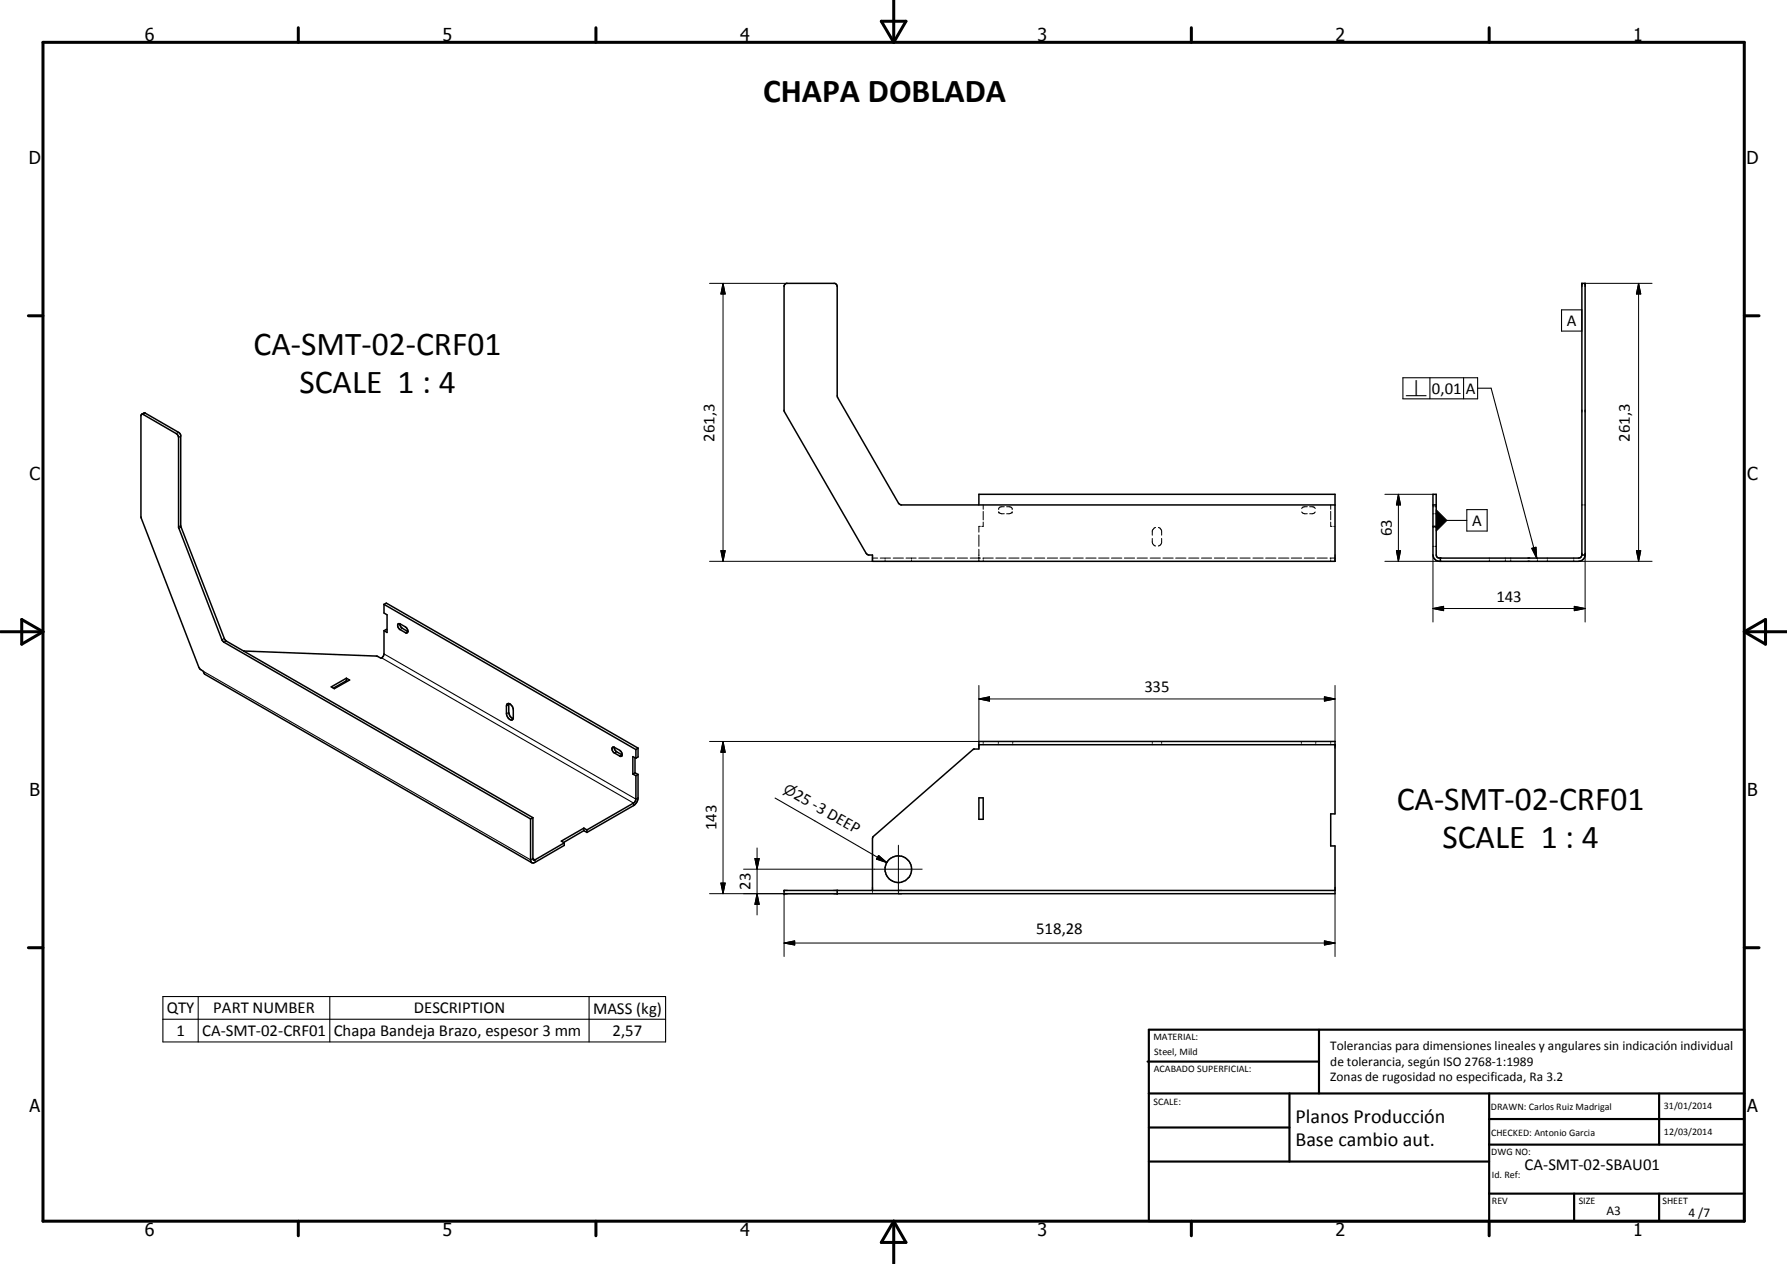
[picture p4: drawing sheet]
<svg xmlns="http://www.w3.org/2000/svg" width="420mm" height="297mm" viewBox="0 0 420 297" stroke-linecap="round" stroke-linejoin="round" font-family="sans-serif">
<g fill="none" stroke="#000" stroke-width=".35">
<path d="M33.3 97.4l.8-.4 7.9 4.6 .4 .6 .1 21.5 10.4 26.7 72.4 41.8M33.3 97.4h.4l7.7 4.5 .5 .5 .1 21.6 10.3 26.5 .4 .4 72 41.5M33.3 97.4l-.2 .3v23.8l13.7 35.3 .3 .5a1.53 1.53 0 0 1 1.1 1.2l76.8 44.2M230.2 118.7v-2.5h83.7v15.7h-108.8v-1.5h-1l-.4-.4-19.3-33.4v-29.5l.3-.4 11.6-.1 .5 .4 .1 26.4 14.4 24.9 .4 .3 102.2 .1M336.9 118.7h.8M336.9 123.7h.8M338.7 131.1v.8M371.9 130.4v-63.8h.8v63.8M371.9 130.4h.8M371.9 130.4l-.2 .5-.5 .2h-32.8a.72 .72 0 0 1-.7-.7v-14.2h-.8l.1 14.5a1.49 1.49 0 0 0 1.4 1.2h33.1a1.49 1.49 0 0 0 1.2-1.5M81.4 160l-3 1.7M81.4 160l.2 .1"/>
<path d="M81.4 159.4v.6M90.3 148.2v5.5l-.2 .5-.5 .5-1.1-.5-31.2-1.2M90.3 142v2.1l.7 .4v4.1l-.7-.4M90.3 142l59.2 34.1M90.3 142l.5-.3 59.2 34.1M91 148l-.2-.1-.5 .3M93.5 146.7l.6-.1 1.2 .7a.88 .88 0 0 1 .3 1.5l-1.7-.9-.4-.6zM94 146.6l.5 1 1.4 .8M77.9 161.4l3.5-2 .8 .4-3.6 2zM119.2 165.5a1 1 0 0 1 1.4 .9l.1 2.4-.3 .4-.9-.4a3.2 3.2 0 0 1-.4-2.9zM119.7 165.4l-.1 2a1.64 1.64 0 0 0 1 1.5M144 175.7l.3-.1 1.4 .7a1.03 1.03 0 0 1 .4 1.4l-.3 .1-1.5-.9a1.11 1.11 0 0 1-.3-1.2z"/>
<path d="M144.4 175.6v.3l.5 .7 1.4 .8M149.3 178.1v3.5M149.5 178.2l-.7-.4v4.1M149.5 176.1v2.1M150 175.8v2.1l-.5 .3M150 175.8l-.5 .3M230.2 175h83.7M124.7 192.4v9.7l.3 .6M125.3 192.2v9.7l.1 .2h.4l6.9-4M125.3 192.2l-.6 .2M132.7 198.1v.6l-6.9 3.9-.4 .2-.4-.1M137.3 194.6l-5.3 3.1 .7 .4"/>
<path d="M137.3 194.6l.7 .4M137.3 195.2l.7 .4M137.3 195.2l-4.8 2.8M137.3 194.6v.6M138 195v.6M148.8 181.9l.7 .4M149.3 181.6l-.5 .3M149.3 181.6l.7 .4M149.5 182.3v5.5l-.2 .7-11.3 6.5M150 182v5.7l-.6 1.3-11.4 6.6M150 182l-.5 .3M230.2 187.5h1v5h-1z"/>
<path d="M196.8 209.3v.7M205.1 209.3v-12.3l.2-.4 23.5-20.5 1.4-.1v-1.8h83.7v17.1h-1v7.5h1v11.2h-129.5v-.7h129.5"/>
<circle cx="211.2" cy="204.2" r="3.1"/>
</g>
<g fill="none" stroke="#000" stroke-width=".24">
<path d="M166.8 66.6h18.3M170 66.6l.5 2.5h-1zM170 66.6v65.3M372.7 66.6h15.7M385.3 66.6l.5 2.5h-1zM385.3 66.6v65.3M231.2 118.7v1M234.8 119.5h.1M236.1 119.1l-1 .1-.3 .3M236.7 119.1l1 .1 .3 .3M238 119.5h.1M307.4 119.1l-1 .1-.3 .3"/>
<path d="M307.9 119.1l1 .1 .3 .3M312.9 118.7v1M325.6 116.2h11.3M328.8 116.2l.5 2.5h-1zM328.8 116.2v15.7M336.9 119.1h.3M337.4 119.1h.3M371.9 118.7h.3M372.4 118.7h.3M166.8 131.9h38.3M169.5 129.4h1l-.5 2.5zM205.1 131.1h1.3"/>
<path d="M207 131.1h2.4M208.1 131.1v.3M208.1 131.7v.2M210 131.1h2.4M213 131.1h2.4M214.3 131.1v.3M214.3 131.7v.2M216 131.1h2.5M219 131.1h2.5M222.1 131.1h2.4M225.1 131.1h2.4M228.1 131.1h2.4"/>
<path d="M230.2 125.7v2.7M230.2 129.1v1.5M230.2 130.9v.5M230.2 131.7v.2M230.5 123.7h-.3v1.4M231.1 131.1h2.4M231.2 120.2v2M231.2 122.7v1h-.4M231.2 131.1v.3M231.2 131.7v.2M234.1 131.1h2.4M234.8 120.3h.1"/>
<path d="M234.8 120.3l.5 .4h.8M237.2 131.1h2.4M238 120.3h.1M238 120.3l-.5 .4h-.8M240.2 131.1h2.4M243.2 131.1h2.4M246.2 131.1h2.5M249.2 131.1h2.5M252.3 131.1h2.4M255.3 131.1h2.4M258.3 131.1h2.5M261.3 131.1h2.5"/>
<path d="M264.4 131.1h2.4M267.4 131.1h2.4M270.4 131.1h2.4M270.9 126.5l.1 1.3 .7 .5M271.7 124l-.7 .5-.1 1.3M272.4 124l.3 .1 .3 .4 .1 1.3M273.1 126.5l-.1 1.3-.6 .5M273.4 131.1h2.4M276.4 131.1h2.4M279.5 131.1h2.4M282.5 131.1h2.4M285.5 131.1h2.4"/>
<path d="M288.5 131.1h2.4M291.5 131.1h2.5M294.6 131.1h2.4M297.6 131.1h2.4M300.6 131.1h2.5M303.6 131.1h2.5M306.1 120.3l.5 .4h.8M306.7 131.1h2.4M309.2 120.3l-.4 .4h-.9M309.7 131.1h2.4M312.7 131.1h1.2M312.9 120.2v2"/>
<path d="M312.9 122.7v1h.3M312.9 131.1v.3M312.9 131.7v.2M313.6 123.7h.3M325.6 131.9h13.2M328.3 129.4h1l-.5 2.5zM336.9 120.7h.3M336.9 128.4h.3M336.9 123.9h.3M336.9 130.4v15.8M337.4 120.7h.3M337.4 128.4h.3"/>
<path d="M337.4 123.9h.3M350.2 131.1v.3M350.2 131.7v.2M353.9 131.1v.3M353.9 131.7v.2M355.2 131.1v.3M355.2 131.7v.2M361.5 131.1v.3M361.5 131.7v.2M363.8 131.1v.3M363.8 131.7v.2M370 131.1v.3"/>
<path d="M370 131.7v.2M371.2 131.9h17.2M372.7 130v16.2M384.8 129.4h1l-.5 2.5zM336.9 143l2.5-.5v1zM336.9 143h35.8M370.2 142.5l2.5 .5-2.5 .5zM170 174.2l.5 2.6h-1zM170 174.2v35.8M230.2 164.3l2.5-.6v1.1zM230.2 161.1v13.1h-63.4M230.2 164.3h83.7"/>
<path d="M231.2 174.2v.3M231.2 174.8v.2M234.7 174.2v.3M234.7 174.8v.2M238.1 174.2v.3M238.1 174.8v.2M270.9 174.2v.3M270.9 174.8v.2M273.1 174.2v.3M273.1 174.8v.2M306 174.2v.3M306 174.8v.2"/>
<path d="M309.4 174.2v.3M309.4 174.8v.2M311.4 163.7l2.5 .6-2.5 .5zM312.9 174.2v.3M312.9 174.8v.2M313.9 161.1v13.1M178 199.3v15.7M211.2 198.6v11.3M166.8 210h30.1M169.5 207.5h1l-.5 2.5zM174.8 204.3h42M177.5 201.8h1l-.5 2.5z"/>
<path d="M178 210l.5 2.5h-1zM184.4 210v14.8M205.1 209.3v.2M205.1 209.8v.2M313.9 210v14.8M184.4 221.6l2.4-.5v1zM184.4 221.6h129.5M311.4 221.1l2.5 .5-2.5 .5z"/>
</g>
<g fill="#000">
<circle cx="371.9" cy="66.6" r=".18"/>
<circle cx="372.7" cy="66.6" r=".18"/>
<circle cx="184.4" cy="209.3" r=".18"/>
<circle cx="184.4" cy="210" r=".18"/>
</g>
<g fill="none" stroke="#000" stroke-width=".25">
<path d="M367.1 72.8h4.8v5h-4.8zM34.2 97.1l-.5 .3M329.8 88.8h17.6v4.9h-17.6zM336.2 88.8v4.9M344.1 88.8v4.9M347.4 91.2h3.2l10.7 39.9M42 101.6l-.6 .3M42.5 102.5l-.5 .3M337.7 119.8l2.5 2.5-2.5 2.5zM344.9 119.8h4.8v5h-4.8zM42.5 123.5l-.5 .3M42.6 123.9l-.5 .3"/>
<path d="M340.2 122.3h4.7M360.2 128.9l.9-.3 .2 2.5zM47.8 157.8l76.9 44.3 .6-.4 .5 .4v.5M52.7 150l-.5 .4M53.2 150.6l-.5 .3M89.7 154.6l59.3 34.1v.6M90.3 153.7l59.2 34.1 .5-.3M94.6 147.7l-.5 .3M95.8 148.4l-.5 .3M119.6 167.4l-.5 .3M119.6 165.6l-.5 .3M145 176.7l-.5 .3"/>
<path d="M146.2 177.4l-.5 .3M182.2 187.5l26.3 15.2M206.6 201l1.9 1.7-2.4-.8zM38.3 234.2h118.2v10.7h-118.2zM38.3 239.5h118.2M46.6 234.2v10.7M77.5 234.2v10.7M138.5 234.2v10.7"/>
</g>
<g fill="none" stroke="#000" stroke-width=".71">
<path d="M10.1 9.9h400v277.1h-400zM70.1 6.5v3.4M140.1 6.5v3.4M207.2 5h5.8l-2.9 4.9zM210.1 0v9.9M280.1 6.5v3.4M350.1 6.5v3.4M6.7 74.2h3.4M410.1 74.2h3.5M.1 148.5h10M5.1 145.6l5 2.9-5 2.9zM410.1 148.5h10"/>
<path d="M410.1 148.5l5-2.9v5.8zM6.7 222.7h3.4M410.1 222.7h3.5M70.1 287v3.4M140.1 287v3.4M210.1 287v10M210.1 287l2.9 5h-5.8zM280.1 287v3.4M350.1 287v3.4"/>
</g>
<g fill="none" stroke="#000" stroke-width=".51">
<path d="M269.8 249.5h40.3M270.1 242h140v45h-140zM270.1 257h140M303.2 257v16M310.1 242v15M350.1 257v30M390.1 257v12M270.1 265h33.1M270.1 273h80M350.1 269h60M350.1 263h60M350.1 280.5h60"/>
<path d="M370.1 280.5v6.5M390.1 280.5v6.5"/>
</g>
<g fill="#000">
<path d="M170 66.6l.5 2.5h-1zM385.3 66.6l.5 2.5h-1zM328.8 116.2l.5 2.5h-1zM169.5 129.4h1l-.5 2.5zM328.3 129.4h1l-.5 2.5zM337.7 119.8l2.5 2.5-2.5 2.5zM360.2 128.9l.9-.3 .2 2.5zM384.8 129.4h1l-.5 2.5zM336.9 143l2.5-.5v1zM370.2 142.5l2.5 .5-2.5 .5zM170 174.2l.5 2.6h-1zM230.2 164.3l2.5-.6v1.1z"/>
<path d="M311.4 163.7l2.5 .6-2.5 .5zM169.5 207.5h1l-.5 2.5zM177.5 201.8h1l-.5 2.5zM178 210l.5 2.5h-1zM206.6 201l1.9 1.7-2.4-.8zM184.4 221.6l2.4-.5v1zM311.4 221.1l2.5 .5-2.5 .5z"/>
</g>
<g font-size="7.9">
<text x="179.4" y="24">CHAPA DOBLADA</text>
<text x="59.6" y="83.5">CA-SMT-02-CRF01</text>
<text x="70.4" y="92.5">SCALE 1 : 4</text>
<text x="328.4" y="190.4">CA-SMT-02-CRF01</text>
<text x="339.2" y="199.3">SCALE 1 : 4</text>
</g>
<g font-size="4.7">
<text x="304.6" y="263.9">Planos Producción</text>
<text x="304.6" y="269.3">Base cambio aut.</text>
</g>
<g font-size="4.2">
<text x="34" y="9.6">6</text>
<text x="104" y="9.6">5</text>
<text x="174" y="9.6">4</text>
<text x="244" y="9.6">3</text>
<text x="314" y="9.6">2</text>
<text x="384" y="9.6">1</text>
<text x="6.8" y="38.7">D</text>
<text x="410.6" y="38.7">D</text>
<text x="7" y="112.9">C</text>
<text x="410.8" y="112.9">C</text>
<text x="7" y="187.1">B</text>
<text x="410.8" y="187.1">B</text>
<text x="7" y="261.4">A</text>
<text x="410.8" y="261.4">A</text>
<text x="34" y="290.4">6</text>
<text x="104" y="290.4">5</text>
<text x="174" y="290.4">4</text>
<text x="244" y="290.4">3</text>
<text x="314" y="290.4">2</text>
<text x="384" y="290.4">1</text>
</g>
<g font-size="3.9">
<text x="368.4" y="76.6">A</text>
<text x="336.7" y="92.5">0,01</text>
<text x="344.7" y="92.5">A</text>
<text x="168" y="103.8" transform="rotate(-90 168 103.8)">261,3</text>
<text x="383.2" y="103.8" transform="rotate(-90 383.2 103.8)">261,3</text>
<text x="346.1" y="123.6">A</text>
<text x="327.2" y="126.1" transform="rotate(-90 327.2 126.1)">63</text>
<text x="351.8" y="141.5">143</text>
<text x="269.1" y="162.7">335</text>
<text x="186.4" y="187.5" transform="rotate(30 186.4 187.5)">25 -3 DEEP</text>
<text x="168.5" y="195.1" transform="rotate(-90 168.5 195.1)">143</text>
<text x="176.5" y="209.2" transform="rotate(-90 176.5 209.2)">23</text>
<text x="243.7" y="219.5">518,28</text>
<text x="39.2" y="238.1">QTY</text>
<text x="50.2" y="238.1">PART NUMBER</text>
<text x="97.3" y="238.1">DESCRIPTION</text>
<text x="139.4" y="238.3">MASS (kg)</text>
<text x="41.5" y="243.5">1</text>
<text x="47.5" y="243.5">CA-SMT-02-CRF01</text>
<text x="78.5" y="243.5">Chapa Bandeja Brazo, espesor 3 mm</text>
<text x="144" y="243.5">2,57</text>
<text x="358.5" y="275">CA-SMT-02-SBAU01</text>
</g>
<g font-size="3.3">
<text x="330.4" y="93.1">b</text>
<text x="184" y="186.1" transform="rotate(30 184 186.1)">n</text>
</g>
<g font-size="3.1">
<text x="312.7" y="246.8">Tolerancias para dimensiones lineales y angulares sin indicación individual</text>
<text x="312.7" y="250.4">de tolerancia, según ISO 2768-1:1989</text>
<text x="312.7" y="254">Zonas de rugosidad no especificada, Ra 3.2</text>
<text x="377.7" y="285.6">A3</text>
<text x="397" y="285.9">4 /7</text>
</g>
<g font-size="2.4">
<text x="271.2" y="244.4">MATERIAL:</text>
<text x="271.3" y="252">ACABADO SUPERFICIAL:</text>
<text x="271.4" y="247.9">Steel, Mild</text>
<text x="271.2" y="259.7">SCALE:</text>
<text x="350.6" y="260.8">DRAWN: Carlos Ruiz Madrigal</text>
<text x="391.2" y="260.6">31/01/2014</text>
<text x="350.6" y="267">CHECKED: Antonio Garcia</text>
<text x="391.2" y="266.7">12/03/2014</text>
<text x="350.6" y="271.4">DWG NO:</text>
<text x="350.8" y="276.9">Id. Ref:</text>
<text x="350.8" y="282.8">REV</text>
<text x="371.2" y="282.9">SIZE</text>
<text x="390.9" y="282.9">SHEET</text>
</g>
</svg>
